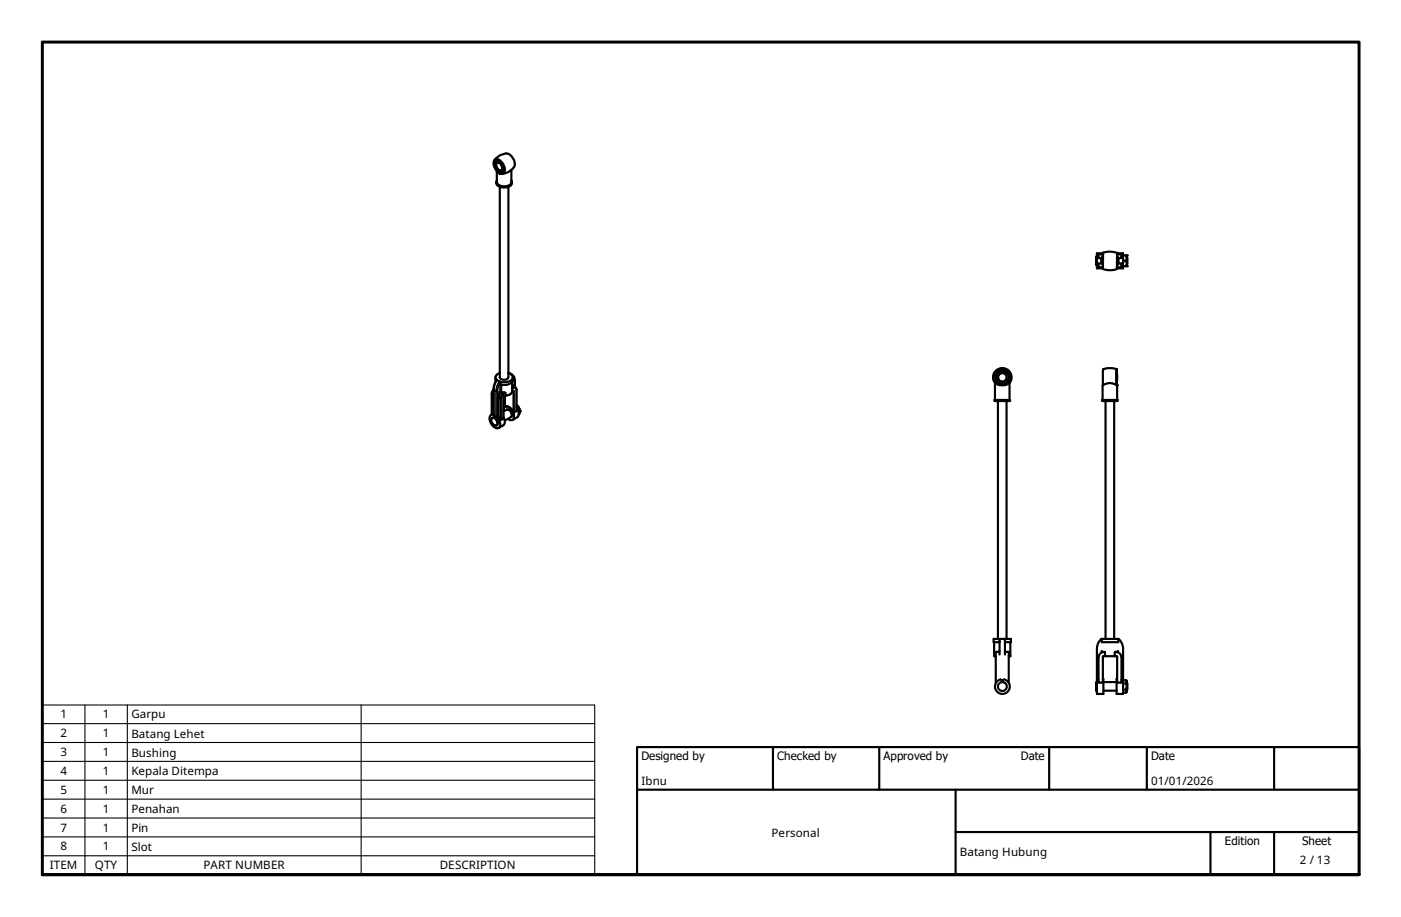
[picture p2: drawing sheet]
<svg xmlns="http://www.w3.org/2000/svg" width="330mm" height="216mm" viewBox="0 0 330 216" stroke-linecap="round" stroke-linejoin="round" font-family="sans-serif">
<!-- layer: Visible (ISO) -->
<g fill="none" stroke="#000" stroke-width=".51">
<path d="M116.4 37.7a3.5 3.5 0 0 1 3.4-1.4 2.37 2.37 0 0 1 1 3.4l-1 .7-1.6 .6M116.7 37.9a1.49 1.49 0 0 1 1.8 1.3 .81 .81 0 0 1 .1 .9 .81 .81 0 0 1-.7 .5 2.12 2.12 0 0 1-1.3-2.6zM116.8 37.8a1.82 1.82 0 0 1 1.8 2 .72 .72 0 0 1-.5 .8 .72 .72 0 0 1-.8-.3 1.79 1.79 0 0 1-.5-2.5zM117 38.4a1.13 1.13 0 0 1 1.2 1.4 .55 .55 0 0 1-.5 .4 .55 .55 0 0 1-.5-.5l-.4-.7zM116.8 42.9a1.56 1.56 0 0 0 2.1 1.2 1.35 1.35 0 0 0 1.6-1.2M117 42.5a1.02 1.02 0 0 0 1 1.4 1.77 1.77 0 0 0 2.5-1.1l-.1-.3M117.2 40.4l.7 .5zM117.2 40.4a2.23 2.23 0 0 1-.7-2.8 1.36 1.36 0 0 1 1.8 .8 1.82 1.82 0 0 1 .1 2.5h-.5M117.7 44v44.8a1.19 1.19 0 0 0 2 0v-44.8M120.4 40v2.9a1.9 1.9 0 0 1-2.9 .7l-.5-.6v-2.7M258.8 59.9h.9M258.8 59.8l-.2 .2"/>
<path d="M259.7 59.5l1.6-.3 1.6 .3M259.7 59.6h-1.4v3.6h1.4M259.7 59.4v3.8M263 59.9h.9M263 59.6h1.4v3.6h-1.4M263 59.5v3.8M263.9 59.8l.1 .2M258.3 60.4h-.2v2h.2M258.3 61.8l.2 .2M258.5 62l.1 .3v.5M258.5 60.8l-.2 .2M258.5 60.8h.9"/>
<path d="M258.5 62h.9M258.6 62.8l.2 .1M258.6 60v.5l-.1 .2M258.8 62.9h.9M259.4 62h.1M259.4 60.9l-.1 .1 .1 .9M259.4 60.7h.1M259.4 61.9l.3 .6M259.6 63.3l1.7 .3 1.6-.2M259.7 60.5l-.2 .7 .2 1M259.7 60.1l-.4 .7M259.7 60.8l-.1 .5 .1 .6"/>
<path d="M263 60.9v1M263 62.9h.9M263 60.5l.2 1.1-.2 .7M263 60.2l.3 .6M263.3 60.7h.1M263.3 60.9v1M263.3 60.8h.9M263.3 62h.9M263.3 62h.1M263.3 61.9l-.3 .7M264 62.8l-.1 .1M264 60.5l.2 .3"/>
<path d="M264 60v.5M264 62.3v.5M264.1 60.7l.3 .3M264.2 62l-.2 .3M264.4 60.1h.9v2.6h-.2M264.4 62.7h.7M264.4 61.4h.7M264.4 61.8l-.3 .2M265.1 60.1a1.26 1.26 0 0 1 0 1.4l.2 .3-.2 .9M265.3 60.6h.1v1.6h-.1M115.7 98.6a.86 .86 0 0 1 .9-.1 .86 .86 0 0 1 .4 .9 .55 .55 0 0 1-.2 .8 .55 .55 0 0 1-.7-.4l-.4-.6zM116.2 91.7l.1 6a.87 .87 0 0 0-1 .3 .87 .87 0 0 0 0 1 2.03 2.03 0 0 0 2.1 1.8 1.73 1.73 0 0 0-.3-2.5l-.3-.4a1.02 1.02 0 0 1 1 .8l.2 .2 .6-.3v-5.1l.4-.3v-.7l-1.3-.3"/>
<path d="M116.2 97.4l-.6 .3M116.2 91.7l-.4 .9v5M116.4 98.3l-.5 .1M116.5 98.2l-.1 .1v-.3l.2 .1v.3a1.17 1.17 0 0 1 .4 1.7h-.1M116.5 98v.4h.1M116.6 88.8l.1 .9M117 89.4a3.4 3.4 0 0 0-.8 2.3M117 89.4l.7 .5M117.7 87.8a1.02 1.02 0 0 0-.9 1.5l.2 .1M118.6 98.2a1.49 1.49 0 0 1-.1 1.9l-1.1 .7M118.6 96.4a.81 .81 0 0 1 .6-.7 .81 .81 0 0 1 .9 .4 2.03 2.03 0 0 1 .7 2.7l-.7 .1-.5-.3M118.6 96.8l.7-.3a1.14 1.14 0 0 1 1 1.7l-1.5 .9"/>
<path d="M118.9 93.2v2.6M119.7 87.8l.7 .3a.98 .98 0 0 1 .3 1.1 .98 .98 0 0 1-1 .7l-.4 .1-1.6-.1M119.8 87.8l.7 .4a1.87 1.87 0 0 1 .7 1.5v1.4M120.6 89.9v2.3a1.72 1.72 0 0 1-1.7 1M120.7 88.8v.7a2.18 2.18 0 0 1-2.9 1l-.1-.6M120.8 92.1l-.2 .2M121 91l.6 .5v5.3l-.6 .3a2.39 2.39 0 0 0-1.8-1.4l-.3 .1M121.6 95.9a1.82 1.82 0 0 1 .2 2.3l-1.1 .7M122.2 96.3l-.3 .2M122.4 96.8l-.2-.9-.6-.5 .5 .5 .1 .4a.93 .93 0 0 1-.1 1.3M234.1 94.2h3.7v.2h-3.7zM234.3 90.2l.6 .4a2.79 2.79 0 0 0 2.8-.4"/>
<path d="M234.3 90.2a2.17 2.17 0 0 1 .2-3 2.17 2.17 0 0 1 2.9 0 2.17 2.17 0 0 1 .3 3M234.3 90.2v4M234.9 94.4v56M235.5 90.7a1.91 1.91 0 0 1-1.1-3 1.91 1.91 0 0 1 3.1 0 1.91 1.91 0 0 1-1 3M236 87.8a1.02 1.02 0 0 0-1 1 1.02 1.02 0 0 0 1 1.1M237 94.4v56M237.7 90.2v4M259.5 94.2h3.6v.2h-3.6zM259.7 90.7h-.1v3.5M259.7 90.7l.5-.3a2.77 2.77 0 0 1 2.8 .3M260.3 94.4v56M262.3 94.4v56"/>
<path d="M263 87.3v.1zM263 87.8v2.1zM263 87.2v3.2zM263 86.9a4.1 4.1 0 0 0-3.3 .2v3.6M263 86.9v3.8zM263 87.2v.2zM263 90.7v3.5M234.1 151.2v3.2l.1 .2M234.2 154.5h.2M234.6 153.5l-.2 .1v7.1M235.3 153.3v.2h-.7M235.3 151.1v.1h-1.4v-.8h4.1v.8h-1.4v-.1"/>
<path d="M235.5 150.4l-.2 .2v3.5M235.6 159.9a1.75 1.75 0 0 0-1 2.7 1.75 1.75 0 0 0 2.8 0 1.75 1.75 0 0 0-1-2.7M236.5 150.4l.1 3.7M236.6 153.3l.1 .2h.7l.2 .1M237.5 153.6v7.1M237.5 154.5h.2M237.9 151.2v3.2M237.9 154.4l-.1 .2M258.3 159.9l.3 .2M258.3 152.8v10.6h1.5v-3.6h-.1M258.6 154.6v6l.2 .1h.9v-6.1M259.3 153.3l.4 .2"/>
<path d="M259.4 150.4v.8h3.9v-.8M259.7 154.7l.1-.2h3.1l.1 .2M259.8 153.5h.4v1M259.8 153.5a1.11 1.11 0 0 0-1.1 1.2M262.9 153.5a1.11 1.11 0 0 1 1.1 1.2M262.9 153.5l-.5 .1v.9M263 154.6l.1 6.1h.8l.1-.2v-5.9M263.3 153.3l-.3 .2M263.3 150.4h-4l-.7 .8-.3 1.5M263.4 150.4l.8 1.3 .2 1M264.4 159.9l-.4 .2M264.4 152.8v10.6h-1.5v-3.6h.1"/>
<path d="M235.8 160.1v.5v-.5h.4v.5M236.1 160.1v.5M258.3 160.6h-.2v2h.2M259.8 160.6h3.1M259.8 162.6h3.1M264.4 160.9h.7M264.4 162.4h.7M264.4 160.1h.7M264.4 163.1h.7M265.1 160.1l.2 .3a1.03 1.03 0 0 0 0 1.2l-.2 .6 .2 .6-.2 .3M265.1 160.1l.2 .2v2.6l-.2 .2M265.3 160.8h.1v1.6h-.1"/>
<circle cx="236" cy="88.9" r="1.53"/>
<circle cx="236" cy="88.8" r="1.02"/>
<circle cx="236" cy="88.8" r="1.52"/>
<circle cx="236" cy="161.6" r="1.05"/>
</g>
<g fill="#000">
<circle cx="265.3" cy="62.7" r=".25"/>
<circle cx="265.3" cy="60.1" r=".25"/>
<circle cx="119.7" cy="87.8" r=".25"/>
<circle cx="120.6" cy="92.2" r=".25"/>
<circle cx="120.8" cy="92.1" r=".25"/>
<circle cx="122.4" cy="96.8" r=".25"/>
<circle cx="263" cy="90.7" r=".25"/>
</g>
<!-- layer: Visible Narrow (ISO) -->
<g fill="none" stroke="#000" stroke-width=".38">
<path d="M115.8 92.7v.1M115.8 92.8v4.7M115.8 92.8l.4 .2M116.2 91.7l.1 .1M116.2 91.8l-.4 1M116.3 91.8v5.9M116.3 91.8l.5 .3M116.8 92.1h.4M116.8 92.1v5.8M117 89.5l-.7 1.6v.7M117.1 93.7v4.3M117.2 92.1l-.1 1.6h.3l.1-.4"/>
<path d="M117.4 98.2v-4.5l.4 .2v4.8M117.5 89.8l-.6 1.4-.1 .9M117.8 90.5l-.1 1.7-.5 1 .3 .1 .6-.9M117.8 90.4l-.1 .1M117.8 90.1l-.6 1.3v.7M118 93.9v5M118 90.6v1.7M118.4 92.4l.2 .1M118.5 93.6v5M118.6 93.5l-.1 .1M118.6 92.5l.1 .1M118.6 92.5l-.7 .8a.3 .3 0 0 0-.2 .4 .3 .3 0 0 0 .3 .2l.1-.6 .6-.7"/>
<path d="M118.7 93.3l-.2 .3M118.7 92.4l-.1 .1M118.9 93.2v2.6M119 92.5l-.3 .1M119.9 87.8l.1 .1M120.4 88.1l.1 .1M120.6 91h.4M120.6 90.6h.2l.4 .3-.1 .2M120.6 91.2h.2M120.7 88.6l.4 .6 .1 .7v-.2M120.8 91.2v.2h.6l.2 .4M120.8 92.1v4.9"/>
<path d="M120.8 91.2l-.2 .2M120.8 92a2.96 2.96 0 0 1-2.1 1.3M120.8 92l.2 .1zM120.8 91.4l-.2 .2M121 92.1v5M121.2 89.9v1.2M121.3 91.2h-.5M121.6 91.8h.1M121.6 91.8v5"/>
</g>
<!-- layer: Symbol (ISO) -->
<path d="M10 170.4h130M10 174.8h130M10 179.3h130M20 166v39.9M30 166v39.9M85 166v39.9M10 183.7h130M10 188.2h130M10 192.6h130M10 197h130M10 201.5h130v-35.5h-130v39.9h130v-4.4" fill="none" stroke="#000" stroke-width=".25"/>
<!-- layer: Border (ISO) -->
<path d="M10 205.9v-196h310v196h-310h310" fill="none" stroke="#000" stroke-width=".7"/>
<!-- layer: Title (ISO) -->
<path d="M150 175.9h170v30h-170zM182 175.9v10M207 175.9v10M247 175.9v10M270 175.9v10M300 175.9v10M150 185.9h170M225 195.9h95M225 185.9v20M285 195.9v10M300 195.9v10" fill="none" stroke="#000" stroke-width=".51"/>
<g font-size="2.7">
<text x="14.2" y="169.2">1</text>
<text x="14.2" y="173.6">2</text>
<text x="24.2" y="169.2">1</text>
<text x="24.2" y="173.6">1</text>
<text x="30.9" y="169.2">Garpu</text>
<text x="30.9" y="173.7">Batang Lehet</text>
<text x="14.2" y="178.1">3</text>
<text x="24.2" y="178.1">1</text>
<text x="30.9" y="178.1">Bushing</text>
<text x="151" y="179">Designed by</text>
<text x="183" y="179">Checked by</text>
<text x="208" y="179">Approved by</text>
<text x="240.3" y="178.9">Date</text>
<text x="271" y="178.9">Date</text>
<text x="14.2" y="182.5">4</text>
<text x="24.2" y="182.5">1</text>
<text x="30.9" y="182.6">Kepala Ditempa</text>
<text x="151" y="184.8">Ibnu</text>
<text x="271" y="184.8">01/01/2026</text>
<text x="14.2" y="186.9">5</text>
<text x="14.2" y="191.4">6</text>
<text x="24.2" y="186.9">1</text>
<text x="24.2" y="191.3">1</text>
<text x="30.9" y="186.9">Mur</text>
<text x="30.9" y="191.4">Penahan</text>
<text x="14.2" y="195.8">7</text>
<text x="24.2" y="195.8">1</text>
<text x="30.9" y="195.8">Pin</text>
<text x="181.7" y="197">Personal</text>
<text x="14.2" y="200.2">8</text>
<text x="24.2" y="200.2">1</text>
<text x="30.9" y="200.3">Slot</text>
<text x="226" y="201.6">Batang Hubung</text>
<text x="288.4" y="199">Edition</text>
<text x="306" y="203.4">2 / 13</text>
<text x="306.6" y="199">Sheet</text>
<text x="11.7" y="204.7">ITEM</text>
<text x="22.4" y="204.7">QTY</text>
<text x="47.9" y="204.7">PART NUMBER</text>
<text x="103.6" y="204.7">DESCRIPTION</text>
</g>
</svg>
